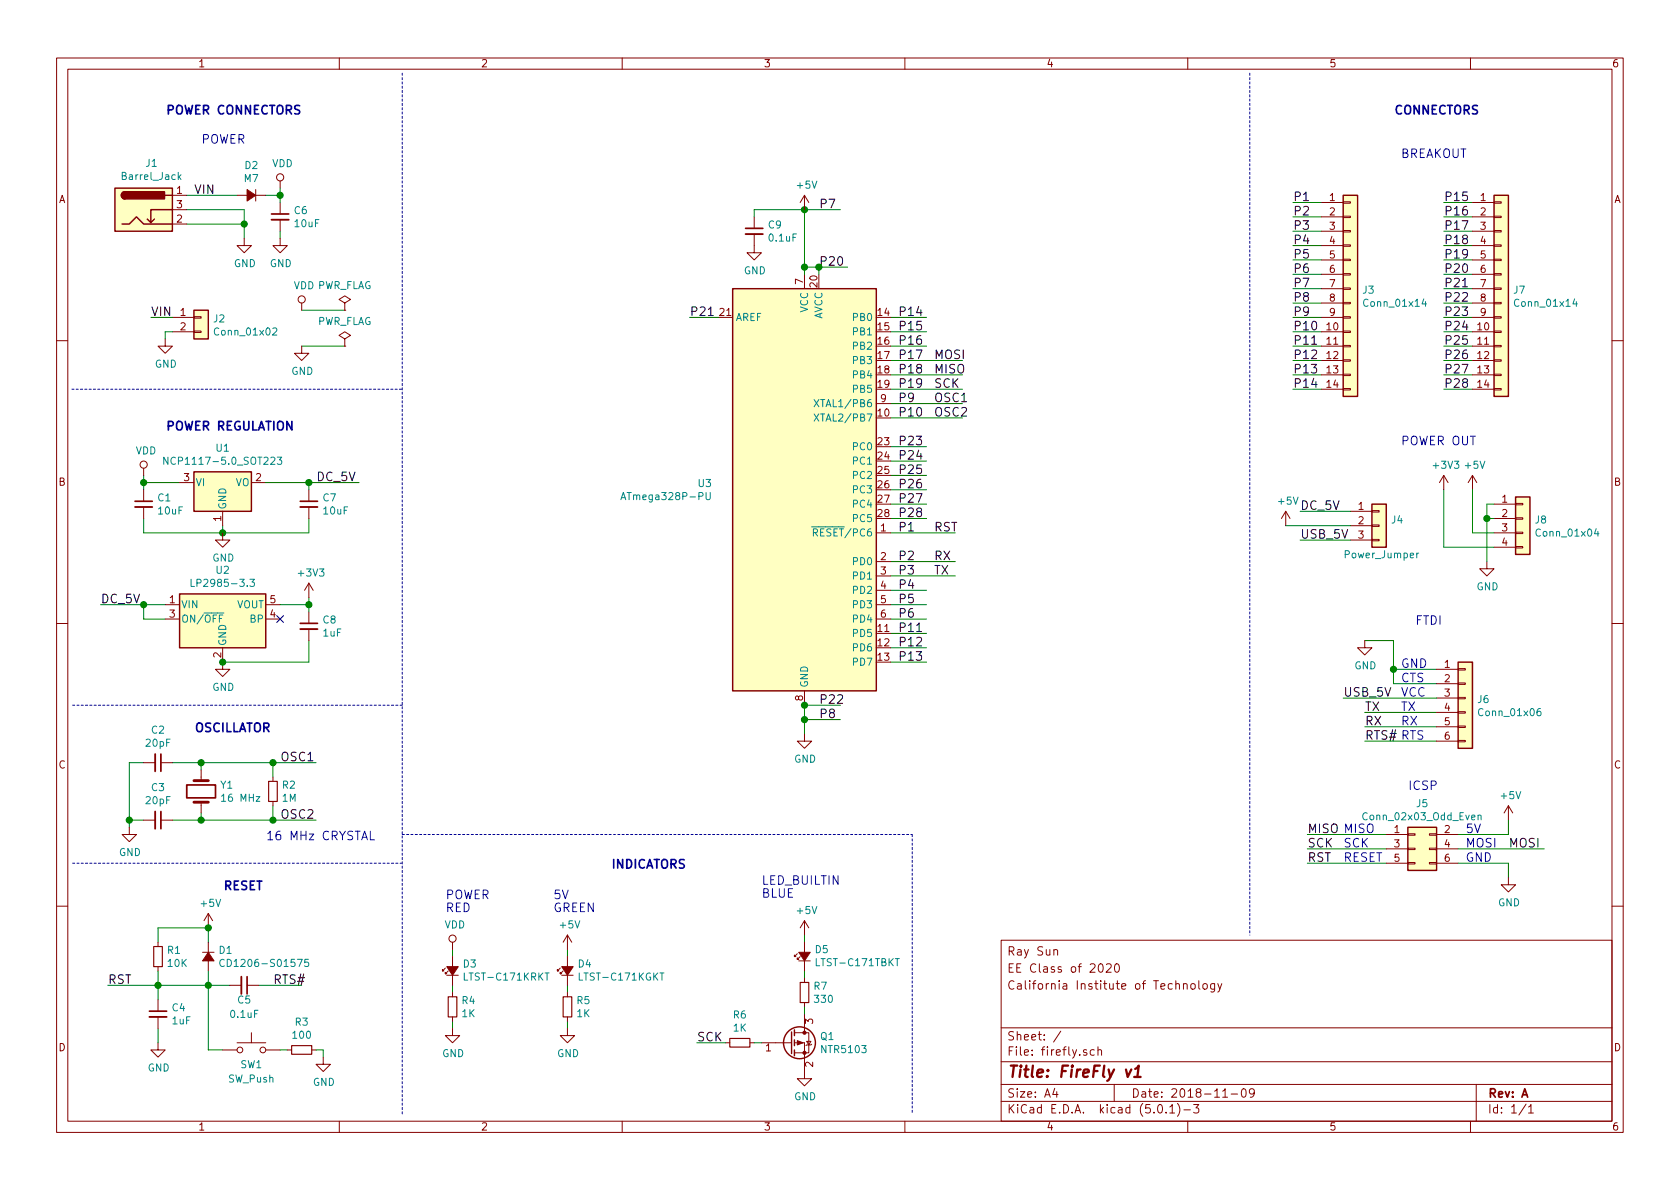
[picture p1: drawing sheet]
EESchema Schematic File Version 4
LIBS:firefly-cache
EELAYER 26 0
EELAYER END
$Descr A4 11693 8268
encoding utf-8
Sheet 1 1
Title "FireFly v1"
Date "2018-11-09"
Rev "A"
Comp ""
Comment1 ""
Comment2 "California Institute of Technology"
Comment3 "EE Class of 2020"
Comment4 "Ray Sun"
$EndDescr
Text Notes 1150 800  0    60   ~ 12
POWER CONNECTORS
Text Notes 1400 1000 0    60   ~ 0
POWER
Text Notes 9850 4350 0    60   ~ 0
FTDI
Text Notes 9800 5500 0    60   ~ 0
ICSP
Text Notes 9350 5800 0    60   ~ 0
MISO
Text Notes 9350 5900 0    60   ~ 0
SCK
Text Notes 9350 6000 0    60   ~ 0
RESET
Text Notes 10200 5800 0    60   ~ 0
5V
Text Notes 10200 5900 0    60   ~ 0
MOSI
Text Notes 10200 6000 0    60   ~ 0
GND
Text Notes 9750 4650 0    60   ~ 0
GND
Text Notes 9750 4750 0    60   ~ 0
CTS
Text Notes 9750 4850 0    60   ~ 0
VCC
Text Notes 9750 4950 0    60   ~ 0
TX
Text Notes 9750 5050 0    60   ~ 0
RX
Text Notes 9750 5150 0    60   ~ 0
RTS
Text Label 6500 3700 0    60   ~ 0
RST
Text Notes 1550 6200 0    60   ~ 12
RESET
Text Label 750  6850 0    60   ~ 0
RST
Text Label 9100 6000 0    60   ~ 0
RST
Text Label 1900 6850 0    60   ~ 0
RTS#
Text Label 9500 5150 0    60   ~ 0
RTS#
Text Label 6500 2800 0    60   ~ 0
OSC1
Text Label 6500 2900 0    60   ~ 0
OSC2
Text Notes 1350 5100 0    60   ~ 12
OSCILLATOR
Text Notes 1850 5850 0    60   ~ 0
16 MHz CRYSTAL
Text Label 1950 5300 0    60   ~ 0
OSC1
Text Label 1950 5700 0    60   ~ 0
OSC2
Text Label 6250 3700 0    60   ~ 0
P1
Text Label 6250 3900 0    60   ~ 0
P2
Text Label 6250 4000 0    60   ~ 0
P3
Text Label 6250 4100 0    60   ~ 0
P4
Text Label 6250 4200 0    60   ~ 0
P5
Text Label 6250 4300 0    60   ~ 0
P6
Text Label 5700 5000 0    60   ~ 0
P8
Text Label 6250 2800 0    60   ~ 0
P9
Text Label 6250 2900 0    60   ~ 0
P10
Text Label 6250 4400 0    60   ~ 0
P11
Text Label 6250 4500 0    60   ~ 0
P12
Text Label 6250 4600 0    60   ~ 0
P13
Text Label 6250 2200 0    60   ~ 0
P14
Text Label 6250 2300 0    60   ~ 0
P15
Text Label 6250 2400 0    60   ~ 0
P16
Text Label 6250 2500 0    60   ~ 0
P17
Text Label 6250 2600 0    60   ~ 0
P18
Text Label 6250 2700 0    60   ~ 0
P19
Text Label 5700 4900 0    60   ~ 0
P22
Text Label 6250 3100 0    60   ~ 0
P23
Text Label 6250 3200 0    60   ~ 0
P24
Text Label 6250 3300 0    60   ~ 0
P25
Text Label 6250 3400 0    60   ~ 0
P26
Text Label 6250 3500 0    60   ~ 0
P27
Text Label 6250 3600 0    60   ~ 0
P28
Text Label 9000 1400 0    60   ~ 0
P1
Text Label 9000 1500 0    60   ~ 0
P2
Text Label 9000 1600 0    60   ~ 0
P3
Text Label 9000 1700 0    60   ~ 0
P4
Text Label 9000 1800 0    60   ~ 0
P5
Text Label 9000 1900 0    60   ~ 0
P6
Text Label 9000 2000 0    60   ~ 0
P7
Text Label 9000 2100 0    60   ~ 0
P8
Text Label 9000 2200 0    60   ~ 0
P9
Text Label 9000 2300 0    60   ~ 0
P10
Text Label 9000 2400 0    60   ~ 0
P11
Text Label 9000 2500 0    60   ~ 0
P12
Text Label 9000 2600 0    60   ~ 0
P13
Text Label 9000 2700 0    60   ~ 0
P14
Text Label 10050 1400 0    60   ~ 0
P15
Text Label 10050 1500 0    60   ~ 0
P16
Text Label 10050 1600 0    60   ~ 0
P17
Text Label 10050 1700 0    60   ~ 0
P18
Text Label 10050 1800 0    60   ~ 0
P19
Text Label 10050 1900 0    60   ~ 0
P20
Text Label 10050 2000 0    60   ~ 0
P21
Text Label 10050 2100 0    60   ~ 0
P22
Text Label 10050 2200 0    60   ~ 0
P23
Text Label 10050 2300 0    60   ~ 0
P24
Text Label 10050 2400 0    60   ~ 0
P25
Text Label 10050 2500 0    60   ~ 0
P26
Text Label 10050 2600 0    60   ~ 0
P27
Text Label 10050 2700 0    60   ~ 0
P28
Text Notes 3100 6350 0    60   ~ 0
POWER\nRED
Text Notes 3850 6350 0    60   ~ 0
5V\nGREEN
Text Notes 5300 6250 0    60   ~ 0
LED_BUILTIN\nBLUE
Text Label 9500 4950 0    60   ~ 0
TX
Text Label 9500 5050 0    60   ~ 0
RX
Text Label 6500 3900 0    60   ~ 0
RX
Text Label 6500 4000 0    60   ~ 0
TX
Text Notes 4250 6050 0    60   ~ 12
INDICATORS
Text Notes 9700 800  0    60   ~ 12
CONNECTORS
Text Notes 9750 3100 0    60   ~ 0
POWER OUT
Text Notes 9750 1100 0    60   ~ 0
BREAKOUT
Text Label 9100 5800 0    60   ~ 0
MISO
Text Label 9100 5900 0    60   ~ 0
SCK
Text Label 10500 5900 0    60   ~ 0
MOSI
Text Label 6500 2500 0    60   ~ 0
MOSI
Text Label 6500 2600 0    60   ~ 0
MISO
Text Label 6500 2700 0    60   ~ 0
SCK
Wire Wire Line
	1100 6450 1450 6450
Connection ~ 1450 6850
Wire Wire Line
	2250 7300 2200 7300
Wire Wire Line
	2250 7350 2250 7300
Connection ~ 1400 5700
Connection ~ 1400 5300
Connection ~ 900  5700
Wire Wire Line
	900  5300 1000 5300
Wire Wire Line
	900  5700 1000 5700
Wire Wire Line
	900  5300 900  5700
Connection ~ 1900 5700
Connection ~ 1900 5300
Wire Wire Line
	1400 5300 1400 5350
Wire Wire Line
	1200 5300 1400 5300
Wire Wire Line
	1900 5300 1900 5400
Wire Wire Line
	1900 5700 1900 5600
Wire Wire Line
	1200 5700 1400 5700
Wire Wire Line
	1400 5650 1400 5700
Wire Wire Line
	6200 2900 6700 2900
Wire Wire Line
	6200 2800 6700 2800
Wire Wire Line
	2100 6850 1800 6850
Wire Wire Line
	1950 7300 2000 7300
Wire Wire Line
	9700 4450 9500 4450
Wire Wire Line
	10500 5800 10150 5800
Wire Wire Line
	10500 5700 10500 5800
Wire Wire Line
	10500 6000 10500 6100
Wire Wire Line
	10150 6000 10500 6000
Wire Wire Line
	1450 7300 1550 7300
Wire Wire Line
	9100 6000 9650 6000
Wire Wire Line
	1100 6450 1100 6550
Connection ~ 1100 6850
Wire Wire Line
	1100 6750 1100 6850
Wire Wire Line
	750  6850 1100 6850
Wire Wire Line
	6200 3700 6650 3700
Wire Wire Line
	9500 5150 10000 5150
Wire Wire Line
	1100 7250 1100 7150
Wire Wire Line
	1300 1550 1700 1550
Wire Wire Line
	5600 5000 5850 5000
Wire Wire Line
	5600 4900 5850 4900
Wire Wire Line
	5600 4900 5600 5000
Connection ~ 5600 5000
Wire Wire Line
	6450 2200 6200 2200
Wire Wire Line
	6450 2300 6200 2300
Wire Wire Line
	6450 2400 6200 2400
Wire Wire Line
	6200 2500 6700 2500
Wire Wire Line
	6200 2600 6700 2600
Wire Wire Line
	6200 2700 6700 2700
Wire Wire Line
	6450 3100 6200 3100
Wire Wire Line
	6450 3200 6200 3200
Wire Wire Line
	6200 3300 6450 3300
Wire Wire Line
	6200 3400 6450 3400
Wire Wire Line
	6450 3500 6200 3500
Wire Wire Line
	6450 3600 6200 3600
Wire Wire Line
	6200 3900 6650 3900
Wire Wire Line
	6200 4000 6650 4000
Wire Wire Line
	6450 4100 6200 4100
Wire Wire Line
	6450 4200 6200 4200
Wire Wire Line
	6450 4300 6200 4300
Wire Wire Line
	6450 4400 6200 4400
Wire Wire Line
	6450 4500 6200 4500
Wire Wire Line
	6450 4600 6200 4600
Wire Wire Line
	9000 1400 9200 1400
Wire Wire Line
	9000 1500 9200 1500
Wire Wire Line
	9000 1600 9200 1600
Wire Wire Line
	9000 1700 9200 1700
Wire Wire Line
	9000 1800 9200 1800
Wire Wire Line
	9000 1900 9200 1900
Wire Wire Line
	9000 2000 9200 2000
Wire Wire Line
	9000 2100 9200 2100
Wire Wire Line
	9000 2200 9200 2200
Wire Wire Line
	9000 2300 9200 2300
Wire Wire Line
	9000 2400 9200 2400
Wire Wire Line
	9000 2500 9200 2500
Wire Wire Line
	9000 2600 9200 2600
Wire Wire Line
	9000 2700 9200 2700
Wire Wire Line
	10050 1400 10250 1400
Wire Wire Line
	10050 1500 10250 1500
Wire Wire Line
	10050 1600 10250 1600
Wire Wire Line
	10050 1700 10250 1700
Wire Wire Line
	10050 1800 10250 1800
Wire Wire Line
	10050 1900 10250 1900
Wire Wire Line
	10050 2000 10250 2000
Wire Wire Line
	10050 2100 10250 2100
Wire Wire Line
	10050 2200 10250 2200
Wire Wire Line
	10050 2300 10250 2300
Wire Wire Line
	10050 2400 10250 2400
Wire Wire Line
	10050 2500 10250 2500
Wire Wire Line
	10050 2600 10250 2600
Wire Wire Line
	10050 2700 10250 2700
Wire Wire Line
	3150 6850 3150 6900
Wire Wire Line
	3150 7100 3150 7150
Wire Wire Line
	3950 6850 3950 6900
Wire Wire Line
	3950 7100 3950 7150
Wire Wire Line
	5600 6750 5600 6800
Wire Wire Line
	1950 1600 1950 1650
Wire Wire Line
	3150 6600 3150 6650
Wire Wire Line
	3950 6600 3950 6650
Wire Wire Line
	9500 4950 10000 4950
Wire Wire Line
	9500 5050 10000 5050
Wire Notes Line
	500  2700 2800 2700
Wire Notes Line
	2800 500  2800 7750
Wire Notes Line
	8700 500  8700 6500
Wire Wire Line
	10750 5900 10150 5900
Wire Wire Line
	9100 5900 9650 5900
Wire Wire Line
	9100 5800 9650 5800
Wire Wire Line
	5600 6500 5600 6550
Text Label 4850 7250 0    60   ~ 0
SCK
Wire Wire Line
	9700 4750 10000 4750
Wire Wire Line
	9700 4450 9700 4650
Wire Wire Line
	10000 4650 9700 4650
Connection ~ 9700 4650
Wire Wire Line
	1000 3300 1000 3350
Wire Wire Line
	1000 3600 1000 3700
Wire Wire Line
	1550 3700 1550 3650
Wire Wire Line
	2150 3700 2150 3600
Connection ~ 1550 3700
Connection ~ 1000 3350
Text Notes 1150 3000 0    60   ~ 12
POWER REGULATION
Wire Notes Line
	2800 4900 500  4900
Wire Notes Line
	2800 6000 500  6000
Wire Notes Line
	2800 5800 6350 5800
Wire Notes Line
	6350 5800 6350 7750
Wire Wire Line
	2100 2400 2400 2400
Wire Wire Line
	2100 2150 2400 2150
Wire Wire Line
	1450 6850 1600 6850
Wire Wire Line
	1450 6850 1450 7300
Wire Wire Line
	1400 5700 1900 5700
Wire Wire Line
	1400 5300 1900 5300
Wire Wire Line
	900  5700 900  5750
Wire Wire Line
	1900 5700 2200 5700
Wire Wire Line
	1900 5300 2200 5300
Wire Wire Line
	1100 6850 1100 6950
Wire Wire Line
	1100 6850 1450 6850
Wire Wire Line
	1700 1550 1700 1650
Wire Wire Line
	5600 5000 5600 5100
Wire Wire Line
	9700 4650 9700 4750
Wire Wire Line
	1550 3700 2150 3700
Wire Wire Line
	1000 3350 1000 3400
Wire Wire Line
	2150 3350 2150 3400
$Comp
L Connector:Barrel_Jack_Switch J1
U 1 1
P 1000 1450
F 0 "J1" H 1055 1775 50  0000 C CNN
F 1 "Barrel_Jack" H 1055 1684 50  0000 C CNN
F 2 "Connector_BarrelJack:BarrelJack_Horizontal" H 1050 1410 50  0001 C CNN
F 3 "http://static6.arrow.com/aropdfconversion/6240dfe6549ea62d09b2d25eb9df85c6857c3d89/pgurl_373.pdf" H 1050 1410 50  0001 C CNN
F 4 "Arrow" H 1000 1450 50  0001 C CNN "Supplier"
F 5 "PJ-002A" H 1000 1450 50  0001 C CNN "Part No"
F 6 "https://www.arrow.com/en/products/373/adafruit-industries" H 1000 1450 50  0001 C CNN "Supplier Link"
	1    1000 1450
	1    0    0    -1  
$EndComp
$Comp
L Device:C_Small C6
U 1 1
P 1950 1500
F 0 "C6" H 2042 1546 50  0000 L CNN
F 1 "10uF" H 2042 1455 50  0000 L CNN
F 2 "Capacitors_SMD:C_1210_HandSoldering" H 1950 1500 50  0001 C CNN
F 3 "~" H 1950 1500 50  0001 C CNN
	1    1950 1500
	1    0    0    -1  
$EndComp
Wire Wire Line
	1000 3350 1250 3350
Wire Wire Line
	1000 3700 1550 3700
$Comp
L Device:Crystal Y1
U 1 1
P 1400 5500
F 0 "Y1" V 1354 5631 50  0000 L CNN
F 1 "16 MHz" V 1445 5631 50  0000 L CNN
F 2 "Crystal:Crystal_HC49-4H_Vertical" H 1400 5500 50  0001 C CNN
F 3 "http://static6.arrow.com/aropdfconversion/7628a2618c9ec1dab32df4416d1edfd9e097661f/813008-0309-0.pdf" H 1400 5500 50  0001 C CNN
F 4 "Arrow" V 1400 5500 50  0001 C CNN "Supplier"
F 5 "ATS16A-E" V 1400 5500 50  0001 C CNN "Part No"
F 6 "https://www.arrow.com/en/products/ats16a-e/cts" V 1400 5500 50  0001 C CNN "Supplier Link"
	1    1400 5500
	0    1    1    0   
$EndComp
$Comp
L Device:R_Small R2
U 1 1
P 1900 5500
F 0 "R2" H 1959 5546 50  0000 L CNN
F 1 "1M" H 1959 5455 50  0000 L CNN
F 2 "Resistor_SMD:R_0805_2012Metric_Pad1.15x1.40mm_HandSolder" H 1900 5500 50  0001 C CNN
F 3 "~" H 1900 5500 50  0001 C CNN
	1    1900 5500
	1    0    0    -1  
$EndComp
$Comp
L Device:C_Small C5
U 1 1
P 1700 6850
F 0 "C5" V 1800 6850 50  0000 C CNN
F 1 "0.1uF" V 1900 6850 50  0000 C CNN
F 2 "Capacitor_SMD:C_0805_2012Metric_Pad1.15x1.40mm_HandSolder" H 1700 6850 50  0001 C CNN
F 3 "~" H 1700 6850 50  0001 C CNN
	1    1700 6850
	0    1    1    0   
$EndComp
$Comp
L Switch:SW_Push SW1
U 1 1
P 1750 7300
F 0 "SW1" H 1750 7200 50  0000 C CNN
F 1 "SW_Push" H 1750 7100 50  0000 C CNN
F 2 "Button_Switch_THT:SW_PUSH_6mm" H 1750 7500 50  0001 C CNN
F 3 "" H 1750 7500 50  0001 C CNN
F 4 "In House" H 1750 7300 50  0001 C CNN "Supplier"
F 5 "n/a" H 1750 7300 50  0001 C CNN "Part No"
F 6 "n/a" H 1750 7300 50  0001 C CNN "Supplier Link"
	1    1750 7300
	1    0    0    -1  
$EndComp
$Comp
L Device:R_Small R3
U 1 1
P 2100 7300
F 0 "R3" V 1904 7300 50  0000 C CNN
F 1 "100" V 1995 7300 50  0000 C CNN
F 2 "Resistor_SMD:R_0805_2012Metric_Pad1.15x1.40mm_HandSolder" H 2100 7300 50  0001 C CNN
F 3 "~" H 2100 7300 50  0001 C CNN
	1    2100 7300
	0    1    1    0   
$EndComp
$Comp
L Device:D_Small_ALT D1
U 1 1
P 1450 6650
F 0 "D1" V 1404 6718 50  0000 L CNN
F 1 "CD1206-S01575" V 1495 6718 50  0000 L CNN
F 2 "Diode_SMD:D_1206_3216Metric_Pad1.42x1.75mm_HandSolder" V 1450 6650 50  0001 C CNN
F 3 "~" V 1450 6650 50  0001 C CNN
F 4 "Arrow" V 1450 6650 50  0001 C CNN "Supplier"
F 5 "CD1206-S01575" V 1450 6650 50  0001 C CNN "Part No"
F 6 "https://www.arrow.com/en/products/cd1206-s01575/bourns" V 1450 6650 50  0001 C CNN "Supplier Link"
	1    1450 6650
	0    1    1    0   
$EndComp
Wire Wire Line
	1450 6450 1450 6550
Wire Wire Line
	1450 6750 1450 6850
$Comp
L Device:R_Small R4
U 1 1
P 3150 7000
F 0 "R4" H 3209 7046 50  0000 L CNN
F 1 "1K" H 3209 6955 50  0000 L CNN
F 2 "Resistor_SMD:R_0805_2012Metric_Pad1.15x1.40mm_HandSolder" H 3150 7000 50  0001 C CNN
F 3 "~" H 3150 7000 50  0001 C CNN
	1    3150 7000
	1    0    0    -1  
$EndComp
$Comp
L Device:R_Small R5
U 1 1
P 3950 7000
F 0 "R5" H 4009 7046 50  0000 L CNN
F 1 "1K" H 4009 6955 50  0000 L CNN
F 2 "Resistor_SMD:R_0805_2012Metric_Pad1.15x1.40mm_HandSolder" H 3950 7000 50  0001 C CNN
F 3 "~" H 3950 7000 50  0001 C CNN
	1    3950 7000
	1    0    0    -1  
$EndComp
$Comp
L Device:R_Small R7
U 1 1
P 5600 6900
F 0 "R7" H 5659 6946 50  0000 L CNN
F 1 "330" H 5659 6855 50  0000 L CNN
F 2 "Resistor_SMD:R_0805_2012Metric_Pad1.15x1.40mm_HandSolder" H 5600 6900 50  0001 C CNN
F 3 "~" H 5600 6900 50  0001 C CNN
	1    5600 6900
	1    0    0    -1  
$EndComp
$Comp
L Device:LED_Small_ALT D3
U 1 1
P 3150 6750
F 0 "D3" V 3196 6682 50  0000 R CNN
F 1 "LTST-C171KRKT " V 3105 6682 50  0000 R CNN
F 2 "LED_SMD:LED_0805_2012Metric_Pad1.15x1.40mm_HandSolder" V 3150 6750 50  0001 C CNN
F 3 "http://optoelectronics.liteon.com/upload/download/DS22-2000-109/LTST-C171KRKT.pdf" V 3150 6750 50  0001 C CNN
F 4 "Arrow" V 3150 6750 50  0001 C CNN "Supplier"
F 5 "LTST-C171KRKT" V 3150 6750 50  0001 C CNN "Part No"
F 6 "https://www.arrow.com/en/products/ltst-c171krkt/lite-on-technology" V 3150 6750 50  0001 C CNN "Supplier Link"
	1    3150 6750
	0    -1   -1   0   
$EndComp
$Comp
L Device:LED_Small_ALT D4
U 1 1
P 3950 6750
F 0 "D4" V 3996 6682 50  0000 R CNN
F 1 "LTST-C171KGKT " V 3905 6682 50  0000 R CNN
F 2 "LED_SMD:LED_0805_2012Metric_Pad1.15x1.40mm_HandSolder" V 3950 6750 50  0001 C CNN
F 3 "http://optoelectronics.liteon.com/upload/download/DS22-2000-109/LTST-C171KRKT.pdf" V 3950 6750 50  0001 C CNN
F 4 "Arrow" V 3950 6750 50  0001 C CNN "Supplier"
F 5 "LTST-C171KGKT " V 3950 6750 50  0001 C CNN "Part No"
F 6 "https://www.arrow.com/en/products/ltst-c171kgkt/lite-on-technology" V 3950 6750 50  0001 C CNN "Supplier Link"
	1    3950 6750
	0    -1   -1   0   
$EndComp
$Comp
L Device:LED_Small_ALT D5
U 1 1
P 5600 6650
F 0 "D5" V 5646 6582 50  0000 R CNN
F 1 "LTST-C171TBKT" V 5555 6582 50  0000 R CNN
F 2 "LED_SMD:LED_0805_2012Metric_Pad1.15x1.40mm_HandSolder" V 5600 6650 50  0001 C CNN
F 3 "http://optoelectronics.liteon.com/upload/download/DS22-2000-233/LTST-C171TBKT(0630).pdf" V 5600 6650 50  0001 C CNN
F 4 "Arrow" V 5600 6650 50  0001 C CNN "Supplier"
F 5 "LTST-C171TBKT" V 5600 6650 50  0001 C CNN "Part No"
F 6 "https://www.arrow.com/en/products/ltst-c171tbkt/lite-on-technology" V 5600 6650 50  0001 C CNN "Supplier Link"
	1    5600 6650
	0    -1   -1   0   
$EndComp
Wire Wire Line
	1950 1300 1950 1350
$Comp
L Device:D_Small_ALT D2
U 1 1
P 1750 1350
F 0 "D2" H 1750 1145 50  0000 C CNN
F 1 "M7" H 1750 1236 50  0000 C CNN
F 2 "Diode_SMD:D_SMA_Handsoldering" V 1750 1350 50  0001 C CNN
F 3 "http://static6.arrow.com/aropdfconversion/ca5cee67f74dd13fe0768ff11114014e53fd0106/130324069662078m1.pdf" V 1750 1350 50  0001 C CNN
F 4 "Arrow" H 1750 1350 50  0001 C CNN "Supplier"
F 5 "M7" H 1750 1350 50  0001 C CNN "Part No"
F 6 "https://www.arrow.com/en/products/m7/diotec-semiconductor-ag" H 1750 1350 50  0001 C CNN "Supplier Link"
	1    1750 1350
	-1   0    0    1   
$EndComp
Wire Wire Line
	1850 1350 1950 1350
Connection ~ 1950 1350
Wire Wire Line
	1950 1350 1950 1400
Wire Wire Line
	1650 1350 1300 1350
$Comp
L Connector_Generic:Conn_01x06 J6
U 1 1
P 10200 4850
F 0 "J6" H 10280 4842 50  0000 L CNN
F 1 "Conn_01x06" H 10280 4751 50  0000 L CNN
F 2 "Connector_PinHeader_2.54mm:PinHeader_1x06_P2.54mm_Vertical" H 10200 4850 50  0001 C CNN
F 3 "~" H 10200 4850 50  0001 C CNN
F 4 "In House" H 10200 4850 50  0001 C CNN "Supplier"
F 5 "n/a" H 10200 4850 50  0001 C CNN "Part No"
F 6 "n/a" H 10200 4850 50  0001 C CNN "Supplier Link"
	1    10200 4850
	1    0    0    -1  
$EndComp
$Comp
L Connector_Generic:Conn_01x04 J8
U 1 1
P 10600 3600
F 0 "J8" H 10680 3592 50  0000 L CNN
F 1 "Conn_01x04" H 10680 3501 50  0000 L CNN
F 2 "Connector_PinHeader_2.54mm:PinHeader_1x04_P2.54mm_Vertical" H 10600 3600 50  0001 C CNN
F 3 "~" H 10600 3600 50  0001 C CNN
F 4 "In House" H 10600 3600 50  0001 C CNN "Supplier"
F 5 "n/a" H 10600 3600 50  0001 C CNN "Part No"
F 6 "n/a" H 10600 3600 50  0001 C CNN "Supplier Link"
	1    10600 3600
	1    0    0    -1  
$EndComp
$Comp
L Connector_Generic:Conn_01x14 J3
U 1 1
P 9400 2000
F 0 "J3" H 9480 1992 50  0000 L CNN
F 1 "Conn_01x14" H 9480 1901 50  0000 L CNN
F 2 "Connector_PinSocket_2.54mm:PinSocket_1x14_P2.54mm_Vertical" H 9400 2000 50  0001 C CNN
F 3 "~" H 9400 2000 50  0001 C CNN
	1    9400 2000
	1    0    0    -1  
$EndComp
$Comp
L Connector_Generic:Conn_02x03_Odd_Even J5
U 1 1
P 9850 5900
F 0 "J5" H 9900 6217 50  0000 C CNN
F 1 "Conn_02x03_Odd_Even" H 9900 6126 50  0000 C CNN
F 2 "Connector_PinHeader_2.54mm:PinHeader_2x03_P2.54mm_Vertical" H 9850 5900 50  0001 C CNN
F 3 "http://static6.arrow.com/aropdfconversion/dc81c84124e3dd2bbeb1c6f983539b0e63344e11/223167996.pdf" H 9850 5900 50  0001 C CNN
F 4 "Arrow" H 9850 5900 50  0001 C CNN "Supplier"
F 5 "67996-106HLF" H 9850 5900 50  0001 C CNN "Part No"
F 6 "https://www.arrow.com/en/products/67996-106hlf/amphenol-fci" H 9850 5900 50  0001 C CNN "Supplier Link"
	1    9850 5900
	1    0    0    -1  
$EndComp
$Comp
L MCU_Microchip_ATmega:ATmega328P-PU U3
U 1 1
P 5600 3400
F 0 "U3" H 4959 3446 50  0000 R CNN
F 1 "ATmega328P-PU" H 4959 3355 50  0000 R CNN
F 2 "Package_DIP:DIP-28_W7.62mm" H 5600 3400 50  0001 C CIN
F 3 "http://ww1.microchip.com/downloads/en/DeviceDoc/ATmega328_P%20AVR%20MCU%20with%20picoPower%20Technology%20Data%20Sheet%2040001984A.pdf" H 5600 3400 50  0001 C CNN
F 4 "Arrow" H 5600 3400 50  0001 C CNN "Supplier"
F 5 "ATMEGA328P-PU" H 5600 3400 50  0001 C CNN "Part No"
F 6 "https://www.arrow.com/en/products/atmega328p-pu/microchip-technology" H 5600 3400 50  0001 C CNN "Supplier Link"
F 7 "http://static6.arrow.com/aropdfconversion/1f063c082b9816207a1c6dae8d47d4eb20a1e8ec/ed.pdf" H 5600 3400 50  0001 C CNN "Socket Datasheet"
F 8 "Arrow" H 5600 3400 50  0001 C CNN "Socket Supplier"
F 9 "ED281DT" H 5600 3400 50  0001 C CNN "Socket Part No"
F 10 "https://www.arrow.com/en/products/ed281dt/on-shore-technology" H 5600 3400 50  0001 C CNN "Socket Link"
	1    5600 3400
	1    0    0    -1  
$EndComp
Text Label 5700 1450 0    60   ~ 0
P7
Text Label 5700 1850 0    60   ~ 0
P20
Connection ~ 5600 1450
Wire Wire Line
	5250 1450 5600 1450
Wire Wire Line
	5250 1500 5250 1450
Wire Wire Line
	5600 1450 5600 1850
Wire Wire Line
	5600 1450 5850 1450
$Comp
L Device:C_Small C9
U 1 1
P 5250 1600
F 0 "C9" H 5342 1646 50  0000 L CNN
F 1 "0.1uF" H 5342 1555 50  0000 L CNN
F 2 "Capacitor_SMD:C_0805_2012Metric_Pad1.15x1.40mm_HandSolder" H 5250 1600 50  0001 C CNN
F 3 "~" H 5250 1600 50  0001 C CNN
	1    5250 1600
	1    0    0    -1  
$EndComp
Wire Wire Line
	5600 1850 5700 1850
Wire Wire Line
	5700 1850 5700 1900
Connection ~ 5600 1850
Wire Wire Line
	5600 1850 5600 1900
Wire Wire Line
	5900 1850 5700 1850
Connection ~ 5700 1850
Text Label 4800 2200 0    60   ~ 0
P21
Wire Wire Line
	4800 2200 5000 2200
Connection ~ 5600 4900
$Comp
L Regulator_Linear:NCP1117-5.0_SOT223 U1
U 1 1
P 1550 3350
F 0 "U1" H 1550 3592 50  0000 C CNN
F 1 "NCP1117-5.0_SOT223" H 1550 3501 50  0000 C CNN
F 2 "Package_TO_SOT_SMD:SOT-223-3_TabPin2" H 1550 3550 50  0001 C CNN
F 3 "http://www.onsemi.com/pub_link/Collateral/NCP1117-D.PDF" H 1650 3100 50  0001 C CNN
F 4 "Arrow" H 1550 3350 50  0001 C CNN "Supplier"
F 5 "NCP1117ST50T3G" H 1550 3350 50  0001 C CNN "Part No"
F 6 "https://www.arrow.com/en/products/ncp1117st50t3g/on-semiconductor" H 1550 3350 50  0001 C CNN "Supplier Link"
	1    1550 3350
	1    0    0    -1  
$EndComp
$Comp
L Regulator_Linear:LP2985-3.3 U2
U 1 1
P 1550 4300
F 0 "U2" H 1550 4642 50  0000 C CNN
F 1 "LP2985-3.3" H 1550 4551 50  0000 C CNN
F 2 "Package_TO_SOT_SMD:SOT-23-5_HandSoldering" H 1550 4625 50  0001 C CNN
F 3 "http://www.ti.com/lit/ds/symlink/lp2985.pdf" H 1550 4300 50  0001 C CNN
F 4 "Arrow" H 1550 4300 50  0001 C CNN "Supplier"
F 5 "LP2985AIM5X-3.0/NOPB" H 1550 4300 50  0001 C CNN "Part No"
F 6 "https://www.arrow.com/en/products/lp2985aim5x-3.0nopb/texas-instruments" H 1550 4300 50  0001 C CNN "Supplier Link"
	1    1550 4300
	1    0    0    -1  
$EndComp
Wire Wire Line
	1000 4200 1150 4200
Wire Wire Line
	1150 4300 1000 4300
Wire Wire Line
	1000 4200 1000 4300
Wire Wire Line
	2150 4150 2150 4200
Wire Wire Line
	1950 4200 2150 4200
Connection ~ 2150 4200
Wire Wire Line
	2150 4200 2150 4250
NoConn ~ 1950 4300
$Comp
L Device:C_Small C2
U 1 1
P 1100 5300
F 0 "C2" V 871 5300 50  0000 C CNN
F 1 "20pF" V 962 5300 50  0000 C CNN
F 2 "Capacitor_SMD:C_0805_2012Metric_Pad1.15x1.40mm_HandSolder" H 1100 5300 50  0001 C CNN
F 3 "~" H 1100 5300 50  0001 C CNN
	1    1100 5300
	0    1    1    0   
$EndComp
$Comp
L Device:C_Small C3
U 1 1
P 1100 5700
F 0 "C3" V 871 5700 50  0000 C CNN
F 1 "20pF" V 962 5700 50  0000 C CNN
F 2 "Capacitor_SMD:C_0805_2012Metric_Pad1.15x1.40mm_HandSolder" H 1100 5700 50  0001 C CNN
F 3 "~" H 1100 5700 50  0001 C CNN
	1    1100 5700
	0    1    1    0   
$EndComp
$Comp
L Connector_Generic:Conn_01x02 J2
U 1 1
P 1400 2200
F 0 "J2" H 1480 2192 50  0000 L CNN
F 1 "Conn_01x02" H 1480 2101 50  0000 L CNN
F 2 "Connector_PinHeader_2.54mm:PinHeader_1x02_P2.54mm_Vertical" H 1400 2200 50  0001 C CNN
F 3 "~" H 1400 2200 50  0001 C CNN
F 4 "In House" H 1400 2200 50  0001 C CNN "Supplier"
F 5 "n/a" H 1400 2200 50  0001 C CNN "Part No"
F 6 "n/a" H 1400 2200 50  0001 C CNN "Supplier Link"
	1    1400 2200
	1    0    0    -1  
$EndComp
$Comp
L power:VDD #PWR09
U 1 1
P 1950 1300
F 0 "#PWR09" H 1950 1150 50  0001 C CNN
F 1 "VDD" H 1967 1473 50  0000 C CNN
F 2 "" H 1950 1300 50  0001 C CNN
F 3 "" H 1950 1300 50  0001 C CNN
	1    1950 1300
	1    0    0    -1  
$EndComp
$Comp
L power:GND #PWR08
U 1 1
P 1700 1650
F 0 "#PWR08" H 1700 1400 50  0001 C CNN
F 1 "GND" H 1705 1477 50  0000 C CNN
F 2 "" H 1700 1650 50  0001 C CNN
F 3 "" H 1700 1650 50  0001 C CNN
	1    1700 1650
	1    0    0    -1  
$EndComp
$Comp
L power:GND #PWR010
U 1 1
P 1950 1650
F 0 "#PWR010" H 1950 1400 50  0001 C CNN
F 1 "GND" H 1955 1477 50  0000 C CNN
F 2 "" H 1950 1650 50  0001 C CNN
F 3 "" H 1950 1650 50  0001 C CNN
	1    1950 1650
	1    0    0    -1  
$EndComp
$Comp
L power:GND #PWR04
U 1 1
P 1150 2350
F 0 "#PWR04" H 1150 2100 50  0001 C CNN
F 1 "GND" H 1155 2177 50  0000 C CNN
F 2 "" H 1150 2350 50  0001 C CNN
F 3 "" H 1150 2350 50  0001 C CNN
	1    1150 2350
	1    0    0    -1  
$EndComp
Wire Wire Line
	1200 2300 1150 2300
Wire Wire Line
	1150 2300 1150 2350
$Comp
L power:GND #PWR012
U 1 1
P 2100 2400
F 0 "#PWR012" H 2100 2150 50  0001 C CNN
F 1 "GND" H 2105 2227 50  0000 C CNN
F 2 "" H 2100 2400 50  0001 C CNN
F 3 "" H 2100 2400 50  0001 C CNN
	1    2100 2400
	1    0    0    -1  
$EndComp
$Comp
L power:VDD #PWR011
U 1 1
P 2100 2150
F 0 "#PWR011" H 2100 2000 50  0001 C CNN
F 1 "VDD" H 2117 2323 50  0000 C CNN
F 2 "" H 2100 2150 50  0001 C CNN
F 3 "" H 2100 2150 50  0001 C CNN
	1    2100 2150
	1    0    0    -1  
$EndComp
$Comp
L power:PWR_FLAG #FLG01
U 1 1
P 2400 2150
F 0 "#FLG01" H 2400 2225 50  0001 C CNN
F 1 "PWR_FLAG" H 2400 2324 50  0000 C CNN
F 2 "" H 2400 2150 50  0001 C CNN
F 3 "~" H 2400 2150 50  0001 C CNN
	1    2400 2150
	1    0    0    -1  
$EndComp
$Comp
L power:PWR_FLAG #FLG02
U 1 1
P 2400 2400
F 0 "#FLG02" H 2400 2475 50  0001 C CNN
F 1 "PWR_FLAG" H 2400 2574 50  0000 C CNN
F 2 "" H 2400 2400 50  0001 C CNN
F 3 "~" H 2400 2400 50  0001 C CNN
	1    2400 2400
	1    0    0    -1  
$EndComp
$Comp
L power:VDD #PWR02
U 1 1
P 1000 3300
F 0 "#PWR02" H 1000 3150 50  0001 C CNN
F 1 "VDD" H 1017 3473 50  0000 C CNN
F 2 "" H 1000 3300 50  0001 C CNN
F 3 "" H 1000 3300 50  0001 C CNN
	1    1000 3300
	1    0    0    -1  
$EndComp
$Comp
L power:+3V3 #PWR013
U 1 1
P 2150 4150
F 0 "#PWR013" H 2150 4000 50  0001 C CNN
F 1 "+3V3" H 2165 4323 50  0000 C CNN
F 2 "" H 2150 4150 50  0001 C CNN
F 3 "" H 2150 4150 50  0001 C CNN
	1    2150 4150
	1    0    0    -1  
$EndComp
$Comp
L Device:C_Small C1
U 1 1
P 1000 3500
F 0 "C1" H 1092 3546 50  0000 L CNN
F 1 "10uF" H 1092 3455 50  0000 L CNN
F 2 "Capacitor_SMD:C_0805_2012Metric_Pad1.15x1.40mm_HandSolder" H 1000 3500 50  0001 C CNN
F 3 "~" H 1000 3500 50  0001 C CNN
	1    1000 3500
	1    0    0    -1  
$EndComp
$Comp
L power:GND #PWR06
U 1 1
P 1550 3700
F 0 "#PWR06" H 1550 3450 50  0001 C CNN
F 1 "GND" H 1555 3527 50  0000 C CNN
F 2 "" H 1550 3700 50  0001 C CNN
F 3 "" H 1550 3700 50  0001 C CNN
	1    1550 3700
	1    0    0    -1  
$EndComp
$Comp
L power:GND #PWR07
U 1 1
P 1550 4600
F 0 "#PWR07" H 1550 4350 50  0001 C CNN
F 1 "GND" H 1555 4427 50  0000 C CNN
F 2 "" H 1550 4600 50  0001 C CNN
F 3 "" H 1550 4600 50  0001 C CNN
	1    1550 4600
	1    0    0    -1  
$EndComp
Wire Wire Line
	2150 4600 1550 4600
Wire Wire Line
	2150 4450 2150 4600
Connection ~ 1550 4600
$Comp
L Device:C_Small C7
U 1 1
P 2150 3500
F 0 "C7" H 2242 3546 50  0000 L CNN
F 1 "10uF" H 2242 3455 50  0000 L CNN
F 2 "Capacitor_SMD:C_0805_2012Metric_Pad1.15x1.40mm_HandSolder" H 2150 3500 50  0001 C CNN
F 3 "~" H 2150 3500 50  0001 C CNN
	1    2150 3500
	1    0    0    -1  
$EndComp
$Comp
L Device:C_Small C8
U 1 1
P 2150 4350
F 0 "C8" H 2242 4396 50  0000 L CNN
F 1 "1uF" H 2242 4305 50  0000 L CNN
F 2 "Capacitor_SMD:C_0805_2012Metric_Pad1.15x1.40mm_HandSolder" H 2150 4350 50  0001 C CNN
F 3 "~" H 2150 4350 50  0001 C CNN
	1    2150 4350
	1    0    0    -1  
$EndComp
$Comp
L power:+5V #PWR05
U 1 1
P 1450 6450
F 0 "#PWR05" H 1450 6300 50  0001 C CNN
F 1 "+5V" H 1465 6623 50  0000 C CNN
F 2 "" H 1450 6450 50  0001 C CNN
F 3 "" H 1450 6450 50  0001 C CNN
	1    1450 6450
	1    0    0    -1  
$EndComp
Connection ~ 1450 6450
$Comp
L power:GND #PWR01
U 1 1
P 900 5750
F 0 "#PWR01" H 900 5500 50  0001 C CNN
F 1 "GND" H 905 5577 50  0000 C CNN
F 2 "" H 900 5750 50  0001 C CNN
F 3 "" H 900 5750 50  0001 C CNN
	1    900  5750
	1    0    0    -1  
$EndComp
$Comp
L power:GND #PWR021
U 1 1
P 5600 5100
F 0 "#PWR021" H 5600 4850 50  0001 C CNN
F 1 "GND" H 5605 4927 50  0000 C CNN
F 2 "" H 5600 5100 50  0001 C CNN
F 3 "" H 5600 5100 50  0001 C CNN
	1    5600 5100
	1    0    0    -1  
$EndComp
$Comp
L power:GND #PWR028
U 1 1
P 10350 3900
F 0 "#PWR028" H 10350 3650 50  0001 C CNN
F 1 "GND" H 10355 3727 50  0000 C CNN
F 2 "" H 10350 3900 50  0001 C CNN
F 3 "" H 10350 3900 50  0001 C CNN
	1    10350 3900
	1    0    0    -1  
$EndComp
$Comp
L power:GND #PWR025
U 1 1
P 9500 4450
F 0 "#PWR025" H 9500 4200 50  0001 C CNN
F 1 "GND" H 9505 4277 50  0000 C CNN
F 2 "" H 9500 4450 50  0001 C CNN
F 3 "" H 9500 4450 50  0001 C CNN
	1    9500 4450
	1    0    0    -1  
$EndComp
$Comp
L power:GND #PWR030
U 1 1
P 10500 6100
F 0 "#PWR030" H 10500 5850 50  0001 C CNN
F 1 "GND" H 10505 5927 50  0000 C CNN
F 2 "" H 10500 6100 50  0001 C CNN
F 3 "" H 10500 6100 50  0001 C CNN
	1    10500 6100
	1    0    0    -1  
$EndComp
$Comp
L power:+5V #PWR029
U 1 1
P 10500 5700
F 0 "#PWR029" H 10500 5550 50  0001 C CNN
F 1 "+5V" H 10515 5873 50  0000 C CNN
F 2 "" H 10500 5700 50  0001 C CNN
F 3 "" H 10500 5700 50  0001 C CNN
	1    10500 5700
	1    0    0    -1  
$EndComp
Text Label 9350 4850 0    60   ~ 0
USB_5V
Wire Wire Line
	9350 4850 10000 4850
$Comp
L power:+5V #PWR027
U 1 1
P 10250 3400
F 0 "#PWR027" H 10250 3250 50  0001 C CNN
F 1 "+5V" H 10265 3573 50  0000 C CNN
F 2 "" H 10250 3400 50  0001 C CNN
F 3 "" H 10250 3400 50  0001 C CNN
	1    10250 3400
	1    0    0    -1  
$EndComp
$Comp
L power:+3V3 #PWR026
U 1 1
P 10050 3400
F 0 "#PWR026" H 10050 3250 50  0001 C CNN
F 1 "+3V3" H 10065 3573 50  0000 C CNN
F 2 "" H 10050 3400 50  0001 C CNN
F 3 "" H 10050 3400 50  0001 C CNN
	1    10050 3400
	1    0    0    -1  
$EndComp
$Comp
L Connector_Generic:Conn_01x03 J4
U 1 1
P 9600 3650
F 0 "J4" H 9680 3692 50  0000 L CNN
F 1 "Power_Jumper" H 9350 3450 50  0000 L CNN
F 2 "Connector_PinHeader_2.54mm:PinHeader_1x03_P2.54mm_Vertical" H 9600 3650 50  0001 C CNN
F 3 "~" H 9600 3650 50  0001 C CNN
F 4 "In House" H 9600 3650 50  0001 C CNN "Supplier"
F 5 "n/a" H 9600 3650 50  0001 C CNN "Part No"
F 6 "n/a" H 9600 3650 50  0001 C CNN "Supplier Link"
F 7 "382811-8" H 9600 3650 50  0001 C CNN "Mating Connector"
F 8 "https://www.arrow.com/en/products/382811-8/te-connectivity" H 9600 3650 50  0001 C CNN "Mating Connector Link"
F 9 "881545-2" H 9600 3650 50  0001 C CNN "Mating Connector 2"
F 10 "https://www.arrow.com/en/products/881545-2/te-connectivity" H 9600 3650 50  0001 C CNN "Mating Connector Link 2"
	1    9600 3650
	1    0    0    -1  
$EndComp
$Comp
L power:+5V #PWR024
U 1 1
P 8950 3650
F 0 "#PWR024" H 8950 3500 50  0001 C CNN
F 1 "+5V" H 8965 3823 50  0000 C CNN
F 2 "" H 8950 3650 50  0001 C CNN
F 3 "" H 8950 3650 50  0001 C CNN
	1    8950 3650
	1    0    0    -1  
$EndComp
Wire Wire Line
	8950 3650 9400 3650
Text Label 9050 3550 0    60   ~ 0
DC_5V
Text Label 9050 3750 0    60   ~ 0
USB_5V
Wire Wire Line
	9050 3550 9400 3550
Wire Wire Line
	9050 3750 9400 3750
$Comp
L Device:R_Small R1
U 1 1
P 1100 6650
F 0 "R1" H 1159 6696 50  0000 L CNN
F 1 "10K" H 1159 6605 50  0000 L CNN
F 2 "Resistor_SMD:R_0805_2012Metric_Pad1.15x1.40mm_HandSolder" H 1100 6650 50  0001 C CNN
F 3 "~" H 1100 6650 50  0001 C CNN
	1    1100 6650
	1    0    0    -1  
$EndComp
$Comp
L Device:C_Small C4
U 1 1
P 1100 7050
F 0 "C4" H 1192 7096 50  0000 L CNN
F 1 "1uF" H 1192 7005 50  0000 L CNN
F 2 "Capacitor_SMD:C_0805_2012Metric_Pad1.15x1.40mm_HandSolder" H 1100 7050 50  0001 C CNN
F 3 "~" H 1100 7050 50  0001 C CNN
	1    1100 7050
	1    0    0    -1  
$EndComp
$Comp
L power:GND #PWR03
U 1 1
P 1100 7250
F 0 "#PWR03" H 1100 7000 50  0001 C CNN
F 1 "GND" H 1105 7077 50  0000 C CNN
F 2 "" H 1100 7250 50  0001 C CNN
F 3 "" H 1100 7250 50  0001 C CNN
	1    1100 7250
	1    0    0    -1  
$EndComp
$Comp
L power:GND #PWR014
U 1 1
P 2250 7350
F 0 "#PWR014" H 2250 7100 50  0001 C CNN
F 1 "GND" H 2255 7177 50  0000 C CNN
F 2 "" H 2250 7350 50  0001 C CNN
F 3 "" H 2250 7350 50  0001 C CNN
	1    2250 7350
	1    0    0    -1  
$EndComp
$Comp
L power:GND #PWR016
U 1 1
P 3150 7150
F 0 "#PWR016" H 3150 6900 50  0001 C CNN
F 1 "GND" H 3155 6977 50  0000 C CNN
F 2 "" H 3150 7150 50  0001 C CNN
F 3 "" H 3150 7150 50  0001 C CNN
	1    3150 7150
	1    0    0    -1  
$EndComp
$Comp
L power:GND #PWR018
U 1 1
P 3950 7150
F 0 "#PWR018" H 3950 6900 50  0001 C CNN
F 1 "GND" H 3955 6977 50  0000 C CNN
F 2 "" H 3950 7150 50  0001 C CNN
F 3 "" H 3950 7150 50  0001 C CNN
	1    3950 7150
	1    0    0    -1  
$EndComp
$Comp
L power:GND #PWR023
U 1 1
P 5600 7450
F 0 "#PWR023" H 5600 7200 50  0001 C CNN
F 1 "GND" H 5605 7277 50  0000 C CNN
F 2 "" H 5600 7450 50  0001 C CNN
F 3 "" H 5600 7450 50  0001 C CNN
	1    5600 7450
	1    0    0    -1  
$EndComp
$Comp
L power:+5V #PWR017
U 1 1
P 3950 6600
F 0 "#PWR017" H 3950 6450 50  0001 C CNN
F 1 "+5V" H 3965 6773 50  0000 C CNN
F 2 "" H 3950 6600 50  0001 C CNN
F 3 "" H 3950 6600 50  0001 C CNN
	1    3950 6600
	1    0    0    -1  
$EndComp
$Comp
L power:+5V #PWR022
U 1 1
P 5600 6500
F 0 "#PWR022" H 5600 6350 50  0001 C CNN
F 1 "+5V" H 5615 6673 50  0000 C CNN
F 2 "" H 5600 6500 50  0001 C CNN
F 3 "" H 5600 6500 50  0001 C CNN
	1    5600 6500
	1    0    0    -1  
$EndComp
$Comp
L power:VDD #PWR015
U 1 1
P 3150 6600
F 0 "#PWR015" H 3150 6450 50  0001 C CNN
F 1 "VDD" H 3167 6773 50  0000 C CNN
F 2 "" H 3150 6600 50  0001 C CNN
F 3 "" H 3150 6600 50  0001 C CNN
	1    3150 6600
	1    0    0    -1  
$EndComp
$Comp
L power:GND #PWR019
U 1 1
P 5250 1700
F 0 "#PWR019" H 5250 1450 50  0001 C CNN
F 1 "GND" H 5255 1527 50  0000 C CNN
F 2 "" H 5250 1700 50  0001 C CNN
F 3 "" H 5250 1700 50  0001 C CNN
	1    5250 1700
	1    0    0    -1  
$EndComp
$Comp
L power:+5V #PWR020
U 1 1
P 5600 1450
F 0 "#PWR020" H 5600 1300 50  0001 C CNN
F 1 "+5V" H 5615 1623 50  0000 C CNN
F 2 "" H 5600 1450 50  0001 C CNN
F 3 "" H 5600 1450 50  0001 C CNN
	1    5600 1450
	1    0    0    -1  
$EndComp
$Comp
L Connector_Generic:Conn_01x14 J7
U 1 1
P 10450 2000
F 0 "J7" H 10530 1992 50  0000 L CNN
F 1 "Conn_01x14" H 10530 1901 50  0000 L CNN
F 2 "Connector_PinSocket_2.54mm:PinSocket_1x14_P2.54mm_Vertical" H 10450 2000 50  0001 C CNN
F 3 "~" H 10450 2000 50  0001 C CNN
	1    10450 2000
	1    0    0    -1  
$EndComp
Wire Wire Line
	10400 3500 10350 3500
Wire Wire Line
	10350 3500 10350 3600
Wire Wire Line
	10400 3600 10350 3600
Connection ~ 10350 3600
Wire Wire Line
	10350 3600 10350 3900
Text Label 1350 1350 0    60   ~ 0
VIN
Wire Wire Line
	1050 2200 1200 2200
Text Label 1050 2200 0    60   ~ 0
VIN
Text Label 700  4200 0    60   ~ 0
DC_5V
Wire Wire Line
	700  4200 1000 4200
Connection ~ 1000 4200
Text Label 2200 3350 0    60   ~ 0
DC_5V
Wire Wire Line
	2150 3350 1850 3350
Wire Wire Line
	2500 3350 2150 3350
Connection ~ 2150 3350
Wire Wire Line
	1300 1450 1700 1450
Wire Wire Line
	1700 1450 1700 1550
Connection ~ 1700 1550
$Comp
L Transistor_FET:BSS83P Q1
U 1 1
P 5500 7250
F 0 "Q1" H 5706 7296 50  0000 L CNN
F 1 "NTR5103" H 5706 7205 50  0000 L CNN
F 2 "Package_TO_SOT_SMD:SOT-23_Handsoldering" H 5700 7175 50  0001 L CIN
F 3 "http://www.farnell.com/datasheets/1835997.pdf" H 5500 7250 50  0001 L CNN
F 4 "Arrow" H 5500 7250 50  0001 C CNN "Supplier"
F 5 "NTR5103NT1G" H 5500 7250 50  0001 C CNN "Part No"
F 6 "https://www.arrow.com/en/products/ntr5103nt1g/on-semiconductor" H 5500 7250 50  0001 C CNN "Supplier Link"
	1    5500 7250
	1    0    0    -1  
$EndComp
Wire Wire Line
	5600 7050 5600 7000
$Comp
L Device:R_Small R6
U 1 1
P 5150 7250
F 0 "R6" V 4954 7250 50  0000 C CNN
F 1 "1K" V 5045 7250 50  0000 C CNN
F 2 "Resistor_SMD:R_0805_2012Metric_Pad1.15x1.40mm_HandSolder" H 5150 7250 50  0001 C CNN
F 3 "~" H 5150 7250 50  0001 C CNN
	1    5150 7250
	0    1    1    0   
$EndComp
Wire Wire Line
	5250 7250 5300 7250
Wire Wire Line
	4850 7250 5050 7250
Wire Wire Line
	10050 3800 10400 3800
Wire Wire Line
	10050 3400 10050 3800
Wire Wire Line
	10400 3700 10250 3700
Wire Wire Line
	10250 3700 10250 3400
$EndSCHEMATC
